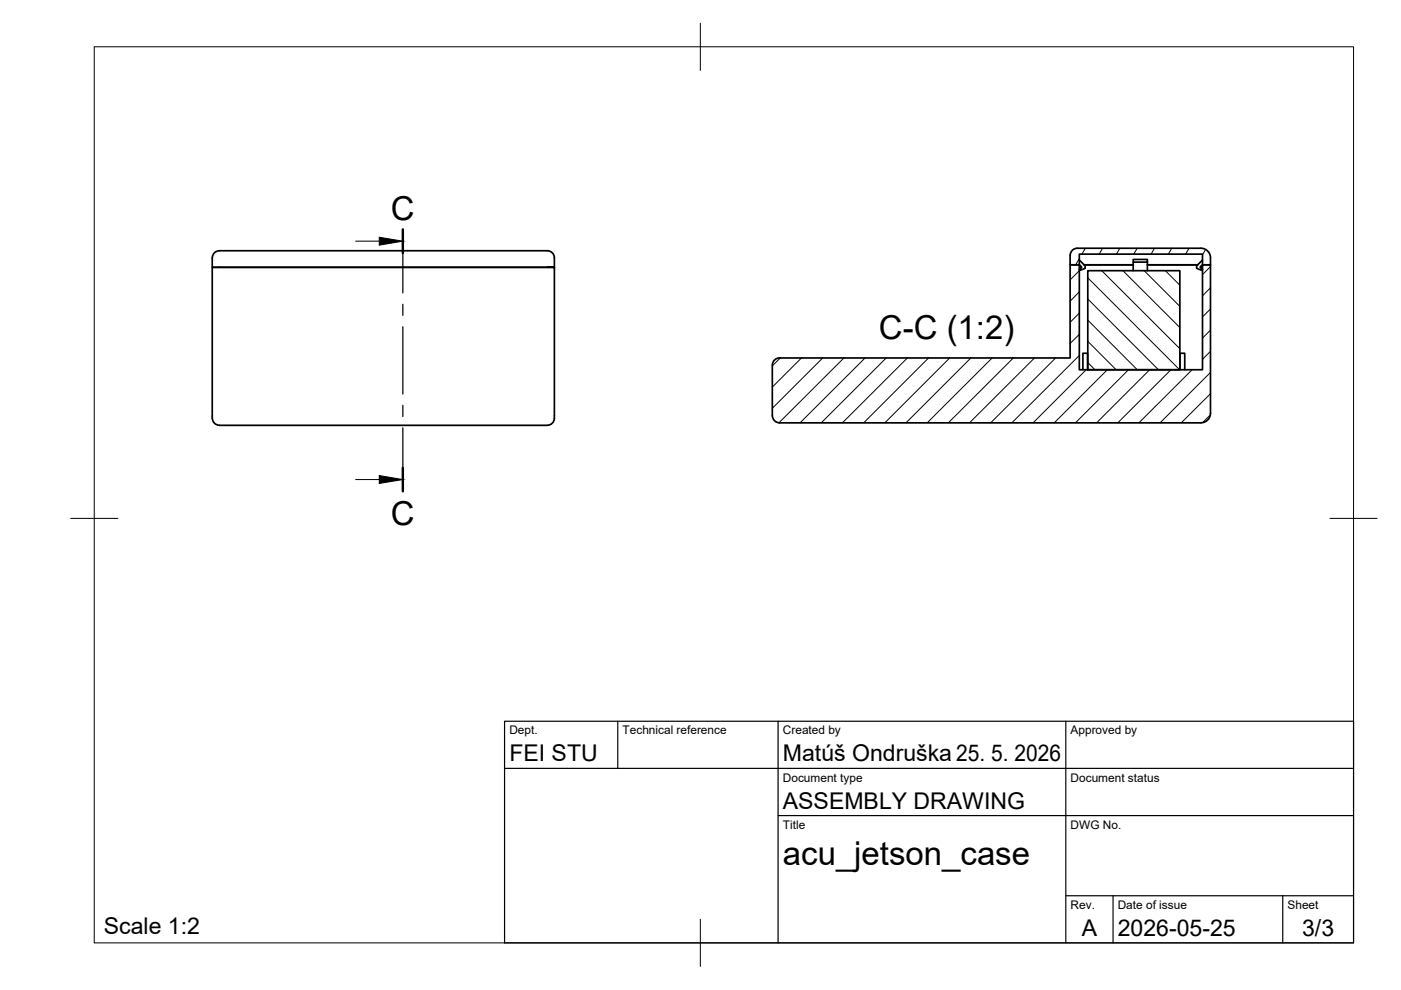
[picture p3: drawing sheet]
<svg xmlns="http://www.w3.org/2000/svg" width="297mm" height="210mm" viewBox="0 0 297 210" stroke-linecap="round" stroke-linejoin="round" font-family="sans-serif">
<!-- layer: Visible -->
<g fill="none" stroke="#000" stroke-width=".36">
<path d="M46.5 53.2h69.5a1.64 1.64 0 0 1 1.5 2v1.5h-1.5h1.5v31.5a1.65 1.65 0 0 1-1.7 2h-69.3M46.5 53.2a1.68 1.68 0 0 0-1.5 2v1.5h71h-71v31.5a1.85 1.85 0 0 0 1.5 2M226.9 54.1a1.49 1.49 0 0 1 1.5-1.5h26.2a2 2 0 0 1 2 2v1.5h-1.6v-2.2h-26.2v2.2h-1.9v-2M228.8 56.2l.4 .4-.4 .5M228.8 55.1l1.3 1.3v.5l-1.1 .4-.2-.2 .5-.5-.5-.5M229.8 56.1h10.5M230.6 57.4h19.5v21h-19.5zM240.3 55.6v1.8M243.3 55.6h-3v-.6h3v2.4M243.3 56.1h10.6M255 56.2l-.4 .4 .4 .5M255 55.1l-1.3 1.3v.5l1.1 .4 .2-.2-.6-.5 .6-.5"/>
<path d="M163.7 77.4v10.8M163.8 77.4a1.49 1.49 0 0 1 1.4-1.5h61.7v-19.8h1.9v22.3h26.2v-22.3h1.6v31.5M229.6 78.4v-3.5h1v3.5M250.2 78.4v-3.5h1v3.5M256.6 87.6a2.04 2.04 0 0 1-2 2.1l-89.3-.1a1.49 1.49 0 0 1-1.5-1.5"/>
</g>
<!-- layer: BORDER -->
<path d="M20 9.9h267v190h-267zM148.5 4.9v10M15 109.9h10M282 109.9h10M148.5 194.9v10" fill="none" stroke="#000" stroke-width=".21"/>
<!-- layer: TITLEBLOCK -->
<path d="M107 152.9h180v47h-180zM131 152.9v10M165 152.9v47M226 152.9v47M107 162.9h180M165 172.9h122M226 189.9h61M236 189.9v10M272 189.9v10" fill="none" stroke="#000" stroke-width=".25"/>
<!-- layer: Hatching -->
<g fill="none" stroke="#000" stroke-width=".21">
<path d="M228.8 57.4l-1.9 1.9M228.8 54.8l-.7 1.3M230.1 52.6l-.7 1.3M230.6 58.9l19.5 19.5M233.6 57.4l16.5 16.5M233.8 52.6l-.8 1.3M237.4 52.6l-.7 1.3M238.1 57.4l12 12M241.1 52.6l-.7 1.3M242.6 57.4l7.5 7.5M244.8 52.6l-.7 1.3M247.1 57.4l3 3"/>
<path d="M248.4 52.6l-.7 1.3M252.1 52.6l-.7 1.3M255.6 52.9l-.7 1.2M256.6 56.6l-1.7 1.6M165.4 75.9l-1.7 1.7M169.9 75.9l-6.2 6.2M174.4 75.9l-10.7 10.7M178.9 75.9l-13.7 13.7M183.4 75.9l-13.7 13.7M187.9 75.9l-13.8 13.7M192.4 75.9l-13.8 13.7M196.9 75.9l-13.8 13.7"/>
<path d="M201.4 75.9l-13.8 13.7M205.8 75.9l-13.7 13.7M210.4 75.9l-13.8 13.7M214.8 75.9l-13.7 13.7M219.3 75.9l-13.7 13.7M223.8 75.9l-13.7 13.7M228.8 61.9l-1.9 2M228.8 66.4l-1.9 1.9M228.8 70.9l-1.9 1.9M228.8 75.4l-14.3 14.2M230.3 78.4l-11.2 11.2M230.6 76.9l1.6 1.5"/>
<path d="M230.6 72.4l6 6M230.6 67.9l10.5 10.5M230.6 63.4l15 15M234.8 78.4l-11.3 11.2M239.3 78.4l-11.3 11.2M243.8 78.4l-11.3 11.2M248.3 78.4l-11.3 11.2M252.8 78.4l-11.3 11.2M256.6 61l-1.7 1.7M256.6 65.5l-1.7 1.7M256.6 70l-1.7 1.7M256.6 74.5l-1.7 1.7"/>
<path d="M256.6 79l-10.6 10.6M256.6 88l-1.6 1.6M256.6 83.5l-6.1 6.1"/>
</g>
<!-- layer: Section Lines -->
<path d="M85.4 48.6v5.1M85.4 99.2v5" fill="none" stroke="#000" stroke-width=".51"/>
<path d="M85.4 53.7v8.4M85.4 64.5v2.4M85.4 69.3v14.3M85.4 85.9v2.4M85.4 90.7v8.5" fill="none" stroke="#000" stroke-width=".25"/>
<path d="M75.4 51.1h5M75.4 101.7h5" fill="none" stroke="#000" stroke-width=".21"/>
<path d="M80.4 50.3l5 .8-5 .9zM80.4 100.8l5 .9-5 .8z" fill="#000" stroke="#000" stroke-width=".21"/>
<g font-size="7">
<text x="82.8" y="46.6">C</text>
<text x="186.4" y="71.9">C-C (1:2)</text>
<text x="82.8" y="111.3">C</text>
<text x="166" y="183.4">acu_jetson_case</text>
</g>
<g font-size="4.9">
<text x="108" y="161.4">FEI STU</text>
<text x="166" y="161.4">Matúš Ondruška 25. 5. 2026</text>
<text x="166" y="171.4">ASSEMBLY DRAWING</text>
<text x="22" y="198.1">Scale 1:2</text>
<text x="229.3" y="198.6">A</text>
<text x="237" y="198.4">2026-05-25</text>
<text x="276.1" y="198.6">3/3</text>
</g>
<g font-size="2.5">
<text x="108" y="155.7">Dept.</text>
<text x="132" y="155.7">Technical reference</text>
<text x="166" y="155.7">Created by</text>
<text x="227" y="155.7">Approved by</text>
<text x="166" y="165.7">Document type</text>
<text x="227" y="165.7">Document status</text>
<text x="166" y="175.7">Title</text>
<text x="227" y="175.7">DWG No.</text>
<text x="227" y="192.7">Rev.</text>
<text x="237" y="192.7">Date of issue</text>
<text x="273" y="192.7">Sheet</text>
</g>
</svg>
